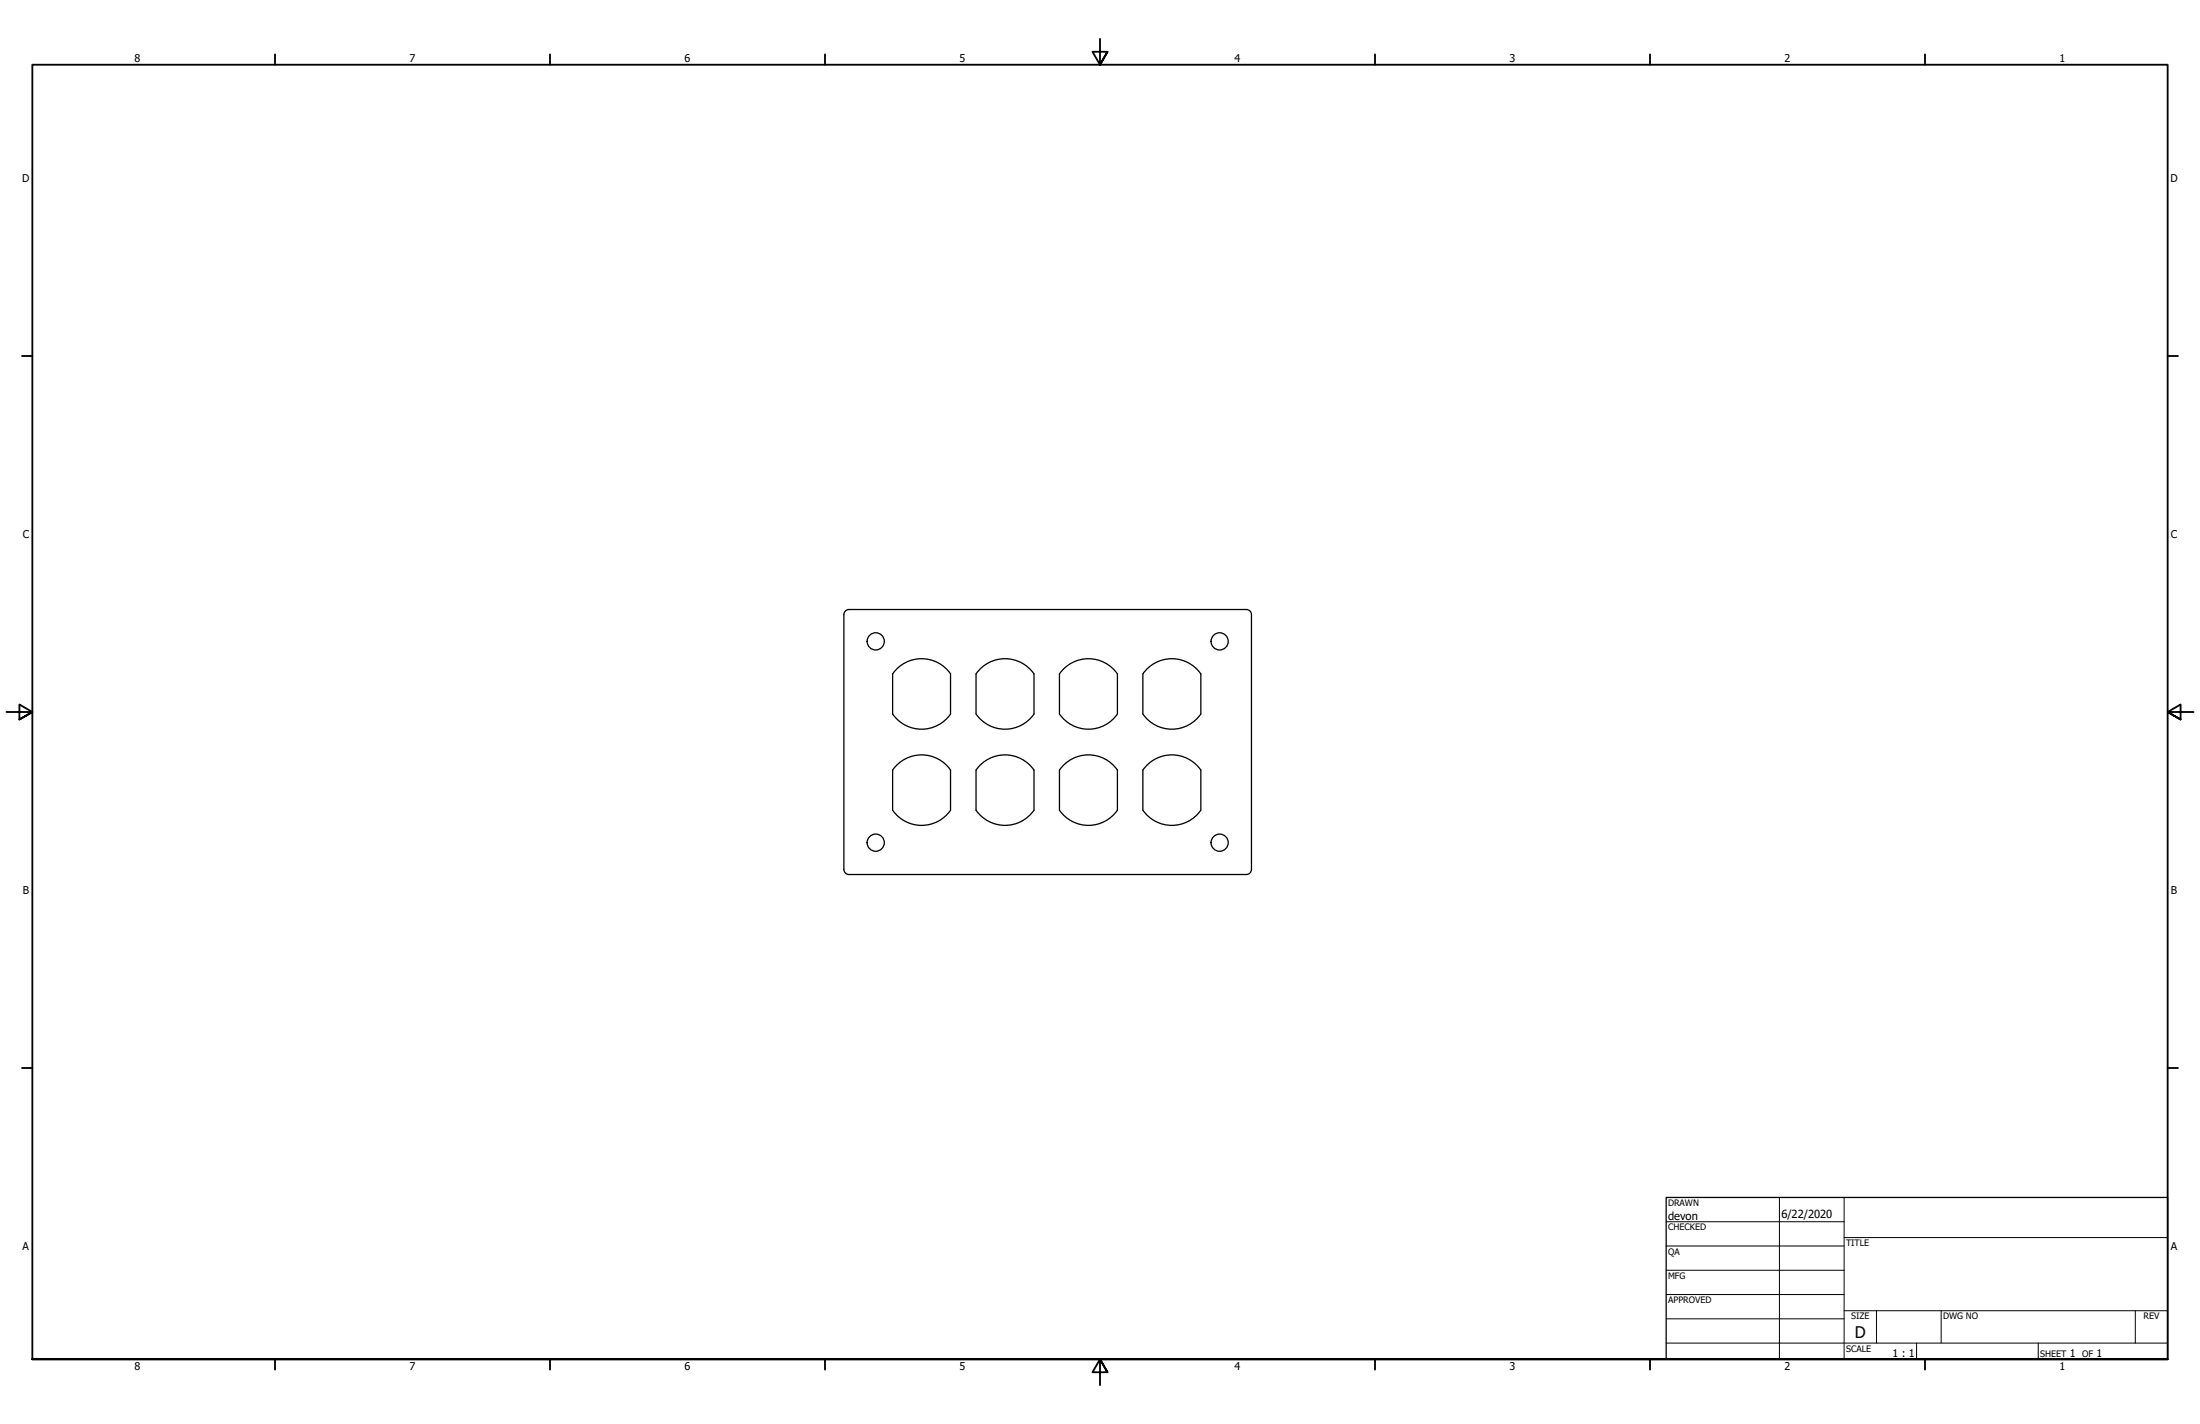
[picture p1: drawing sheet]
<svg xmlns="http://www.w3.org/2000/svg" width="864mm" height="559mm" viewBox="0 0 864 559" stroke-linecap="round" stroke-linejoin="round" font-family="sans-serif">
<!-- layer: Visible (ANSI) -->
<g fill="none" stroke="#000" stroke-width=".51">
<path d="M489.3 239.2l1.4 .6 .6 1.4v100l-.6 1.4-1.4 .6M489.3 239.2h-156l-1.1 .3-.7 .7-.2 1v100l.5 1.4 1.5 .6h156M350.4 264.4v15.8M350.4 264.4a13.8 13.8 0 0 1 22.7 0v15.8a13.8 13.8 0 0 1-22.7 0M384.6 262.7a13.8 13.8 0 0 1 21.3 1.7v15.8a13.8 13.8 0 0 1-22.8 0v-15.8zM417.3 262.7a13.8 13.8 0 0 1 21.3 1.7v15.8a13.8 13.8 0 0 1-22.7 0v-15.8zM448.6 264.4v15.8M448.6 264.4a13.8 13.8 0 0 1 22.8 0v15.8a13.8 13.8 0 0 1-22.8 0M350.4 302.2v15.7M350.4 302.2a13.8 13.8 0 0 1 22.7 0v15.7a13.8 13.8 0 0 1-22.7 0M384.6 300.4a13.8 13.8 0 0 1 21.3 1.8v15.7a13.8 13.8 0 0 1-22.8 0v-15.7zM417.3 300.4a13.8 13.8 0 0 1 21.3 1.8v15.7a13.8 13.8 0 0 1-22.7 0v-15.7z"/>
<path d="M448.6 302.2v15.7M448.6 302.2a13.8 13.8 0 0 1 22.8 0v15.7a13.8 13.8 0 0 1-22.8 0"/>
<circle cx="343.8" cy="251.7" r="3.4"/>
<circle cx="478.8" cy="251.7" r="3.4"/>
<circle cx="343.8" cy="330.7" r="3.4"/>
<circle cx="478.8" cy="330.7" r="3.4"/>
</g>
<!-- layer: Border (ANSI) -->
<g fill="none" stroke="#000" stroke-width=".72">
<path d="M431.8 15.2v10.2l-2.9-5.1h5.8l-2.9 5.1 2.9-5.1M107.9 21.3v4.1M215.9 21.3v4.1M323.8 21.3v4.1M539.8 21.3v4.1M647.7 21.3v4.1M755.6 21.3v4.1M8.6 139.7h4.1M850.9 139.7h4.1M2.5 279.4h10.2l-5.1-2.9v5.8l5.1-2.9-5.1 2.9M861.1 279.4h-10.2l5.1-2.9v5.8l-5.1-2.9 5.1 2.9M8.6 419.1h4.1"/>
<path d="M850.9 419.1h4.1M12.7 533.4v-508h838.2v508h-838.2h838.2M107.9 533.4v4.1M215.9 533.4v4.1M323.8 533.4v4.1M434.7 538.5l-2.9-5.1 2.9 5.1h-5.8l2.9-5.1v10.2M539.8 533.4v4.1M647.7 533.4v4.1M755.6 533.4v4.1"/>
</g>
<!-- layer: Title (ANSI) -->
<g fill="none" stroke="#000" stroke-width=".39">
<path d="M654 479.4h69.9M698.5 469.9v63.5M723.9 469.9v63.5M654 488.9h69.9M654 498.5h69.9M723.9 485.6h127M654 508h69.9M654 517.5h69.9M723.9 514.3h127M736.6 514.3v12.7M762 514.3v12.7M838.2 514.3v12.7"/>
<path d="M654 527h196.9M752.3 527v6.4M800.1 527v6.4"/>
</g>
<path d="M654 469.9h196.9v63.5h-196.9z" fill="none" stroke="#000" stroke-width=".51"/>
<text font-size="6.3" x="728.1" y="524.9">D</text>
<g font-size="4.4">
<text x="654.8" y="478.6">devon</text>
<text x="699.3" y="478">6/22/2020</text>
</g>
<g font-size="4.2">
<text x="52.8" y="24.4">8</text>
<text x="160.8" y="24.4">7</text>
<text x="268.7" y="24.4">6</text>
<text x="376.7" y="24.4">5</text>
<text x="484.6" y="24.4">4</text>
<text x="592.6" y="24.4">3</text>
<text x="700.5" y="24.4">2</text>
<text x="808.5" y="24.4">1</text>
<text x="8.7" y="71.4">D</text>
<text x="852" y="71.4">D</text>
<text x="8.9" y="211.1">C</text>
<text x="852.2" y="211.1">C</text>
<text x="8.9" y="350.8">B</text>
<text x="852.2" y="350.8">B</text>
<text x="8.9" y="490.5">A</text>
<text x="852.2" y="490.5">A</text>
<text x="742.9" y="532.6">1 : 1</text>
<text x="812.4" y="532.6">1</text>
<text x="822.9" y="532.6">1</text>
<text x="52.8" y="537.5">8</text>
<text x="160.8" y="537.5">7</text>
<text x="268.7" y="537.5">6</text>
<text x="376.7" y="537.5">5</text>
<text x="484.6" y="537.5">4</text>
<text x="592.6" y="537.5">3</text>
<text x="700.5" y="537.5">2</text>
<text x="808.5" y="537.5">1</text>
</g>
<g font-size="3.5">
<text x="654.8" y="473.2">DRAWN</text>
<text x="654.8" y="482.8">CHECKED</text>
<text x="724.7" y="488.9">TITLE</text>
<text x="654.8" y="492.3">QA</text>
<text x="654.8" y="501.8">MFG</text>
<text x="654.8" y="511.4">APPROVED</text>
<text x="726.7" y="517.7">SIZE</text>
<text x="762.8" y="517.7">DWG NO</text>
<text x="841.4" y="517.7">REV</text>
<text x="724.7" y="530.4">SCALE</text>
<text x="800.9" y="532.6">SHEET</text>
<text x="817.4" y="532.6">OF</text>
</g>
</svg>
